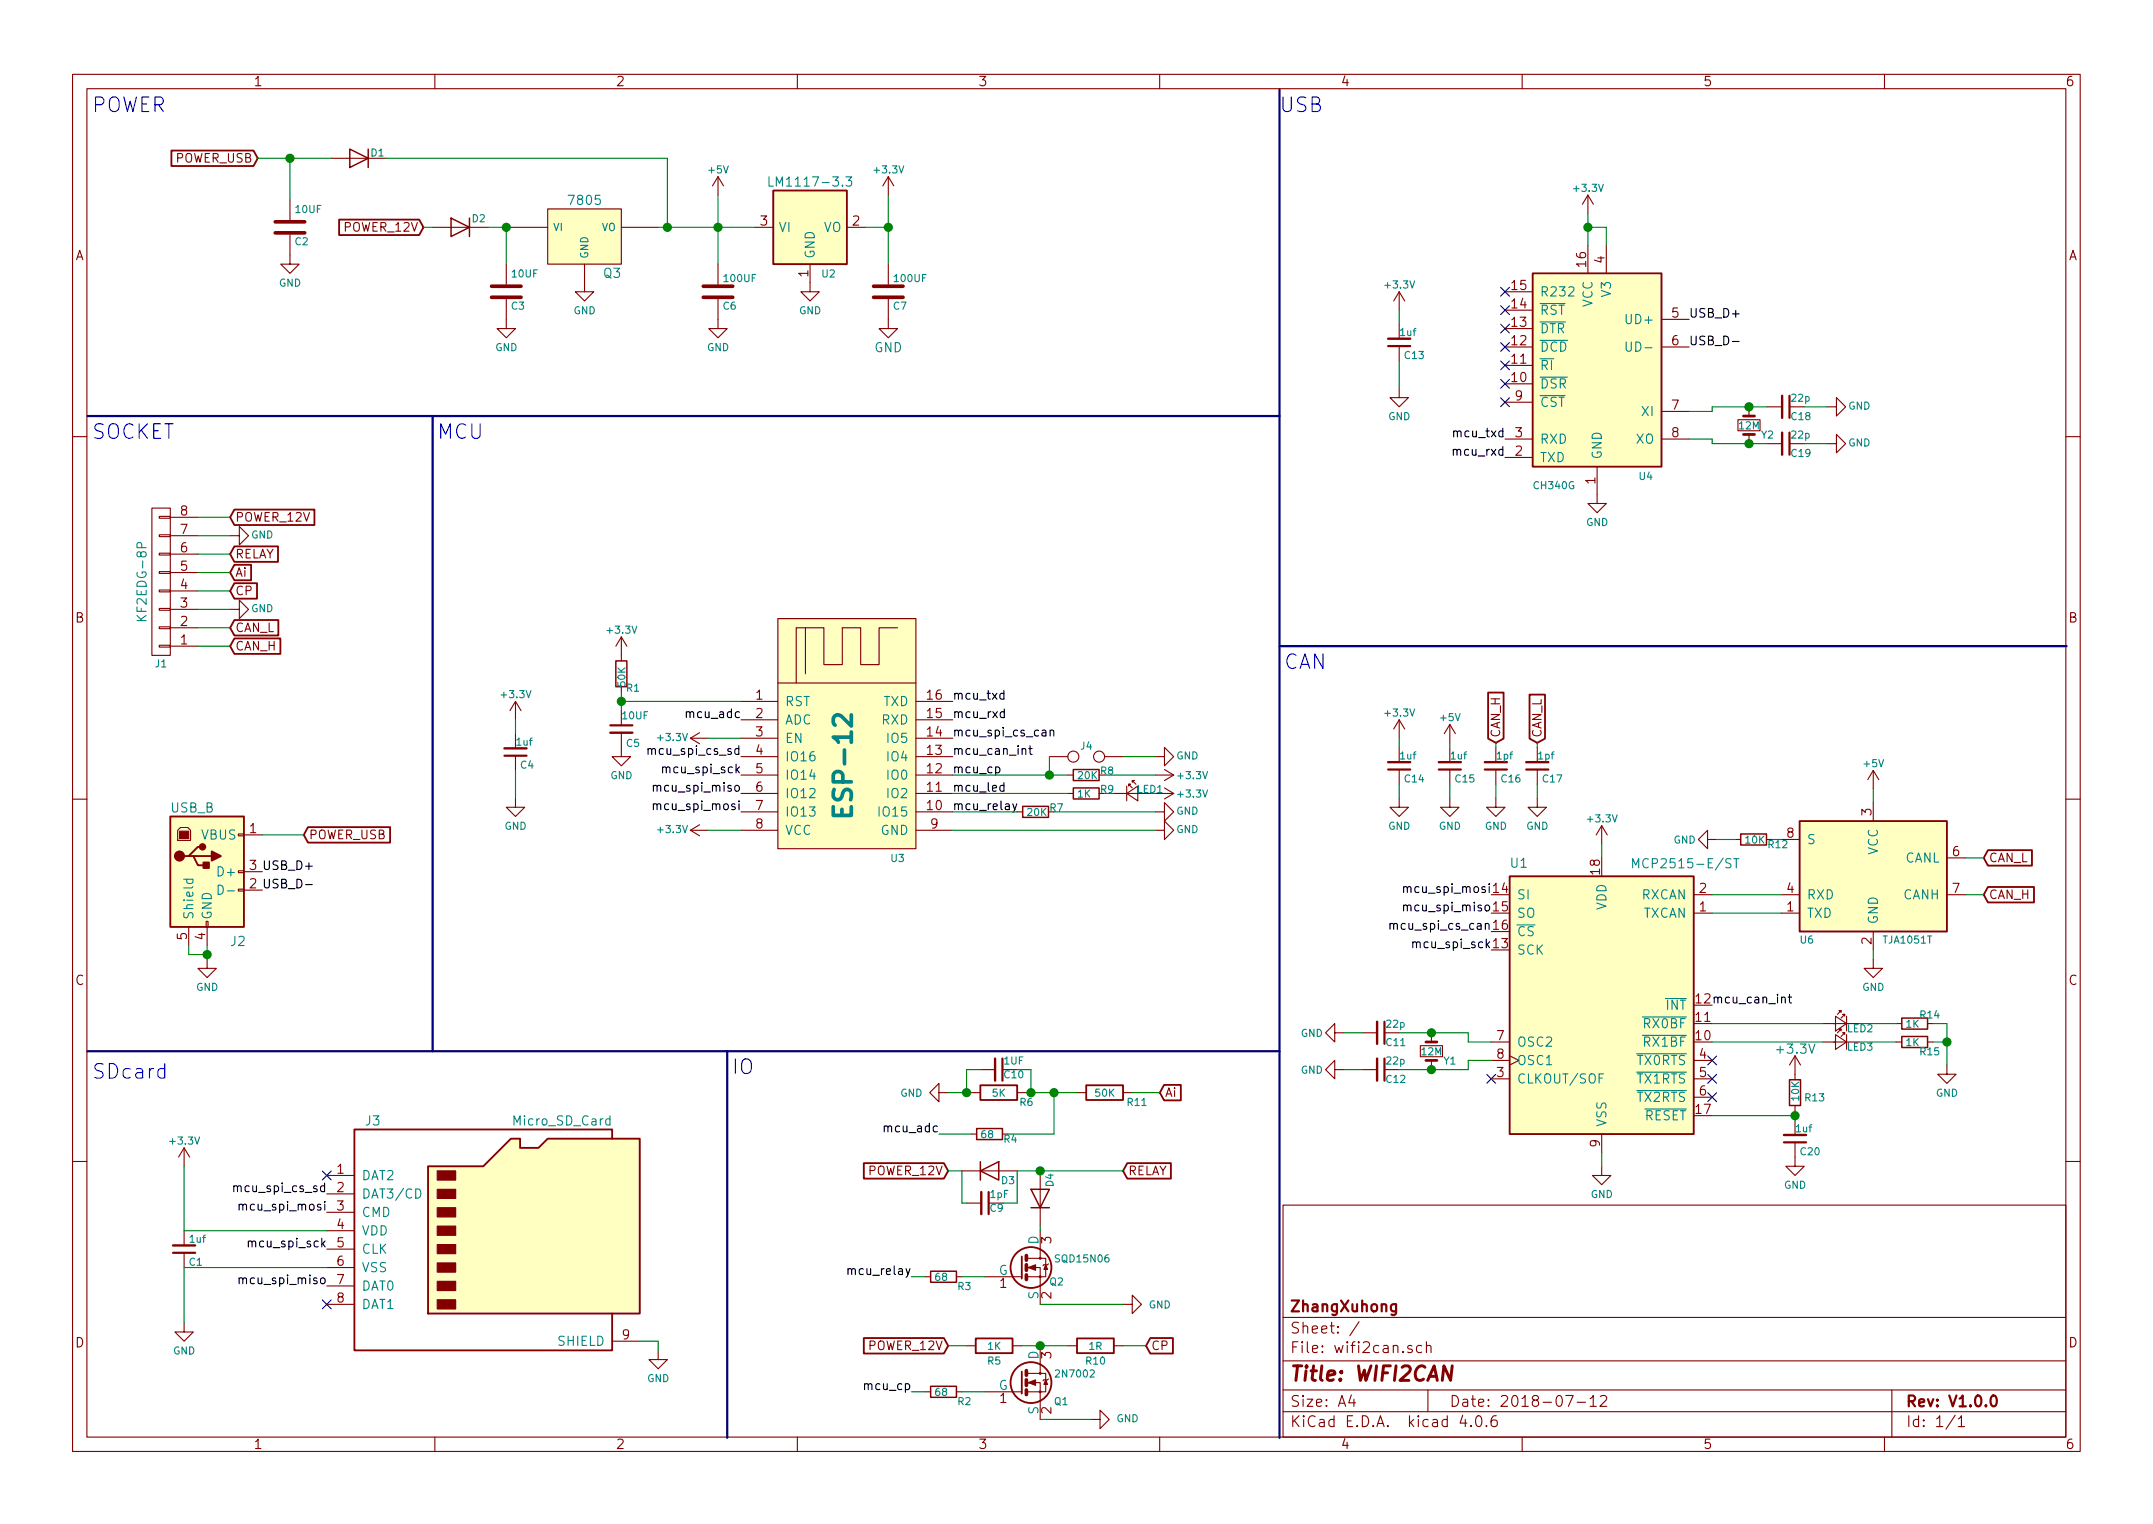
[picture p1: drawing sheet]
EESchema Schematic File Version 2
LIBS:7805
LIBS:mcp2515
LIBS:ch340g
LIBS:esp-12
LIBS:wifi2can-cache
LIBS:power
LIBS:device
LIBS:transistors
LIBS:conn
LIBS:linear
LIBS:regul
LIBS:74xx
LIBS:cmos4000
LIBS:adc-dac
LIBS:memory
LIBS:xilinx
LIBS:microcontrollers
LIBS:dsp
LIBS:microchip
LIBS:analog_switches
LIBS:motorola
LIBS:texas
LIBS:intel
LIBS:audio
LIBS:interface
LIBS:digital-audio
LIBS:philips
LIBS:display
LIBS:cypress
LIBS:siliconi
LIBS:opto
LIBS:atmel
LIBS:contrib
LIBS:valves
EELAYER 25 0
EELAYER END
$Descr A4 11693 8268
encoding utf-8
Sheet 1 1
Title "WIFI2CAN"
Date "2018-07-12"
Rev "V1.0.0"
Comp "ZhangXuhong"
Comment1 ""
Comment2 ""
Comment3 ""
Comment4 ""
$EndDescr
$Comp
L USB_B J2
U 1 1
P 1125 4725
F 0 "J2" H 1250 4350 50  0000 L CNN
F 1 "USB_B" H 925 5075 50  0000 L CNN
F 2 "Connectors:USB_B" H 1275 4675 50  0001 C CNN
F 3 "" H 1275 4675 50  0001 C CNN
	1    1125 4725
	1    0    0    -1  
$EndComp
$Comp
L CONN_01X08 J1
U 1 1
P 875 3150
F 0 "J1" H 875 3600 39  0000 C CNN
F 1 "KF2EDG-8P" V 975 3150 50  0000 C CNN
F 2 "Connectors_Phoenix:PhoenixContact_MC-G_08x3.81mm_Angled" H 875 3150 50  0001 C CNN
F 3 "" H 875 3150 50  0001 C CNN
	1    875  3150
	-1   0    0    1   
$EndComp
$Comp
L TJA1051T U6
U 1 1
P 10175 4750
F 0 "U6" H 9775 5100 39  0000 L CNN
F 1 "TJA1051T" H 10225 5100 39  0000 L CNN
F 2 "lib:SOIC-8_3.9x4.9mm_Pitch1.27mm" H 10175 4250 50  0001 C CIN
F 3 "" H 10175 4750 50  0001 C CNN
	1    10175 4750
	1    0    0    1   
$EndComp
$Comp
L CH340G U4
U 1 1
P 8675 2025
F 0 "U4" H 8900 1475 39  0000 L CNN
F 1 "CH340G" H 8325 1425 39  0000 L CNN
F 2 "lib:SOIC-16_3.9x9.9mm_Pitch1.27mm" H 8675 1825 50  0001 C CIN
F 3 "" H 8675 2125 50  0001 C CNN
	1    8675 2025
	1    0    0    -1  
$EndComp
$Comp
L LM1117-3.3 U2
U 1 1
P 4400 1225
F 0 "U2" H 4500 975 39  0000 C CNN
F 1 "LM1117-3.3" H 4400 1475 50  0000 C CNN
F 2 "TO_SOT_Packages_SMD:SOT-223-3Lead_TabPin2" H 4400 1225 50  0001 C CNN
F 3 "" H 4400 1225 50  0001 C CNN
	1    4400 1225
	1    0    0    -1  
$EndComp
$Comp
L ESP-12-RESCUE-wifi2can U3
U 1 1
P 4575 3950
F 0 "U3" H 4875 3250 39  0000 C CNN
F 1 "ESP-12" V 4575 3750 98  0000 C CNB
F 2 "lib:ESP-12E_SMD" H 4625 3700 60  0001 C CNN
F 3 "" H 4625 3700 60  0001 C CNN
	1    4575 3950
	1    0    0    -1  
$EndComp
$Comp
L D D2
U 1 1
P 2500 1225
F 0 "D2" H 2400 1275 39  0000 C CNN
F 1 "D" H 2500 1125 50  0001 C CNN
F 2 "lib:D_SMB_Handsoldering" H 2500 1225 50  0001 C CNN
F 3 "" H 2500 1225 50  0001 C CNN
	1    2500 1225
	-1   0    0    -1  
$EndComp
$Comp
L D D1
U 1 1
P 1950 850
F 0 "D1" H 1850 825 39  0000 C CNN
F 1 "D" H 1950 750 50  0001 C CNN
F 2 "lib:D_SMB_Handsoldering" H 1950 850 50  0001 C CNN
F 3 "" H 1950 850 50  0001 C CNN
	1    1950 850 
	-1   0    0    1   
$EndComp
Text GLabel 2300 1225 0    47   Input ~ 0
POWER_12V
Text GLabel 1400 850  0    47   Input ~ 0
POWER_USB
$Comp
L GND #PWR01
U 1 1
P 3175 1525
F 0 "#PWR01" H 3175 1275 50  0001 C CNN
F 1 "GND" H 3175 1375 39  0000 C CNN
F 2 "" H 3175 1525 50  0001 C CNN
F 3 "" H 3175 1525 50  0001 C CNN
	1    3175 1525
	1    0    0    -1  
$EndComp
$Comp
L GND #PWR02
U 1 1
P 4400 1525
F 0 "#PWR02" H 4400 1275 50  0001 C CNN
F 1 "GND" H 4400 1375 39  0000 C CNN
F 2 "" H 4400 1525 50  0001 C CNN
F 3 "" H 4400 1525 50  0001 C CNN
	1    4400 1525
	1    0    0    -1  
$EndComp
$Comp
L +5V #PWR03
U 1 1
P 3900 1050
F 0 "#PWR03" H 3900 900 50  0001 C CNN
F 1 "+5V" H 3900 1190 39  0000 C CNN
F 2 "" H 3900 1050 50  0001 C CNN
F 3 "" H 3900 1050 50  0001 C CNN
	1    3900 1050
	1    0    0    -1  
$EndComp
$Comp
L C C6
U 1 1
P 3900 1575
F 0 "C6" H 3925 1500 39  0000 L CNN
F 1 "100UF" H 3925 1650 39  0000 L CNN
F 2 "Capacitors_SMD:CP_Elec_8x6.7" H 3938 1425 50  0001 C CNN
F 3 "" H 3900 1575 50  0001 C CNN
	1    3900 1575
	1    0    0    -1  
$EndComp
$Comp
L GND #PWR04
U 1 1
P 3900 1725
F 0 "#PWR04" H 3900 1475 50  0001 C CNN
F 1 "GND" H 3900 1575 39  0000 C CNN
F 2 "" H 3900 1725 50  0001 C CNN
F 3 "" H 3900 1725 50  0001 C CNN
	1    3900 1725
	1    0    0    -1  
$EndComp
$Comp
L GND #PWR05
U 1 1
P 4825 1725
F 0 "#PWR05" H 4825 1475 50  0001 C CNN
F 1 "GND" H 4825 1575 50  0000 C CNN
F 2 "" H 4825 1725 50  0001 C CNN
F 3 "" H 4825 1725 50  0001 C CNN
	1    4825 1725
	1    0    0    -1  
$EndComp
Text Label 1425 4725 0    47   ~ 0
USB_D+
Text Label 1425 4825 0    47   ~ 0
USB_D-
Text GLabel 1650 4525 2    47   Input ~ 0
POWER_USB
$Comp
L GND #PWR06
U 1 1
P 1000 7175
F 0 "#PWR06" H 1000 6925 50  0001 C CNN
F 1 "GND" H 1000 7025 39  0000 C CNN
F 2 "" H 1000 7175 50  0001 C CNN
F 3 "" H 1000 7175 50  0001 C CNN
	1    1000 7175
	1    0    0    -1  
$EndComp
$Comp
L +3.3V #PWR07
U 1 1
P 3850 4000
F 0 "#PWR07" H 3850 3850 50  0001 C CNN
F 1 "+3.3V" V 3850 4200 39  0000 C CNN
F 2 "" H 3850 4000 50  0001 C CNN
F 3 "" H 3850 4000 50  0001 C CNN
	1    3850 4000
	0    -1   -1   0   
$EndComp
Text Label 4025 3900 2    47   ~ 0
mcu_adc
Text Label 5175 3800 0    47   ~ 0
mcu_txd
Text Label 5175 3900 0    47   ~ 0
mcu_rxd
Text Label 5175 4400 0    47   ~ 0
mcu_relay
Text Label 5175 4200 0    47   ~ 0
mcu_cp
Text Label 5175 4300 0    47   ~ 0
mcu_led
$Comp
L C_Small C5
U 1 1
P 3375 3950
F 0 "C5" H 3400 3875 39  0000 L CNN
F 1 "10UF" H 3375 4025 39  0000 L CNN
F 2 "lib:C_0805" H 3375 3950 50  0001 C CNN
F 3 "" H 3375 3950 50  0001 C CNN
	1    3375 3950
	1    0    0    -1  
$EndComp
$Comp
L R_Small R1
U 1 1
P 3375 3650
F 0 "R1" H 3400 3575 39  0000 L CNN
F 1 "50K" V 3375 3575 39  0000 L CNN
F 2 "lib:R_0805" H 3375 3650 50  0001 C CNN
F 3 "" H 3375 3650 50  0001 C CNN
	1    3375 3650
	1    0    0    -1  
$EndComp
$Comp
L GND #PWR08
U 1 1
P 3375 4050
F 0 "#PWR08" H 3375 3800 50  0001 C CNN
F 1 "GND" H 3375 3900 39  0000 C CNN
F 2 "" H 3375 4050 50  0001 C CNN
F 3 "" H 3375 4050 50  0001 C CNN
	1    3375 4050
	1    0    0    -1  
$EndComp
Text Label 4025 4200 2    47   ~ 0
mcu_spi_sck
Text Label 4025 4400 2    47   ~ 0
mcu_spi_mosi
Text Label 4025 4300 2    47   ~ 0
mcu_spi_miso
Text Label 4025 4100 2    47   ~ 0
mcu_spi_cs_sd
Text Label 5175 4000 0    47   ~ 0
mcu_spi_cs_can
Text Label 5175 4100 0    47   ~ 0
mcu_can_int
$Comp
L R_Small R7
U 1 1
P 5625 4400
F 0 "R7" V 5600 4475 39  0000 L CNN
F 1 "20K" V 5625 4350 39  0000 L CNN
F 2 "lib:R_0805" H 5625 4400 50  0001 C CNN
F 3 "" H 5625 4400 50  0001 C CNN
	1    5625 4400
	0    1    1    0   
$EndComp
$Comp
L GND #PWR09
U 1 1
P 6275 4400
F 0 "#PWR09" H 6275 4150 50  0001 C CNN
F 1 "GND" V 6275 4225 39  0000 C CNN
F 2 "" H 6275 4400 50  0001 C CNN
F 3 "" H 6275 4400 50  0001 C CNN
	1    6275 4400
	0    -1   -1   0   
$EndComp
$Comp
L R_Small R8
U 1 1
P 5900 4200
F 0 "R8" V 5875 4275 39  0000 L CNN
F 1 "20K" V 5900 4150 39  0000 L CNN
F 2 "lib:R_0805" H 5900 4200 50  0001 C CNN
F 3 "" H 5900 4200 50  0001 C CNN
	1    5900 4200
	0    1    1    0   
$EndComp
$Comp
L +3.3V #PWR010
U 1 1
P 6275 4200
F 0 "#PWR010" H 6275 4050 50  0001 C CNN
F 1 "+3.3V" V 6275 4400 39  0000 C CNN
F 2 "" H 6275 4200 50  0001 C CNN
F 3 "" H 6275 4200 50  0001 C CNN
	1    6275 4200
	0    1    1    0   
$EndComp
$Comp
L +3.3V #PWR011
U 1 1
P 6275 4300
F 0 "#PWR011" H 6275 4150 50  0001 C CNN
F 1 "+3.3V" V 6275 4500 39  0000 C CNN
F 2 "" H 6275 4300 50  0001 C CNN
F 3 "" H 6275 4300 50  0001 C CNN
	1    6275 4300
	0    1    1    0   
$EndComp
Text Label 1775 6775 2    47   ~ 0
mcu_spi_sck
Text Label 1775 6575 2    47   ~ 0
mcu_spi_mosi
Text Label 1775 6975 2    47   ~ 0
mcu_spi_miso
Text Label 1775 6475 2    47   ~ 0
mcu_spi_cs_sd
$Comp
L C C3
U 1 1
P 2750 1575
F 0 "C3" H 2775 1500 39  0000 L CNN
F 1 "10UF" H 2775 1675 39  0000 L CNN
F 2 "lib:C_0805" H 2788 1425 50  0001 C CNN
F 3 "" H 2750 1575 50  0001 C CNN
	1    2750 1575
	1    0    0    -1  
$EndComp
$Comp
L GND #PWR012
U 1 1
P 2750 1725
F 0 "#PWR012" H 2750 1475 50  0001 C CNN
F 1 "GND" H 2750 1575 39  0000 C CNN
F 2 "" H 2750 1725 50  0001 C CNN
F 3 "" H 2750 1725 50  0001 C CNN
	1    2750 1725
	1    0    0    -1  
$EndComp
Text Label 8175 2375 2    47   ~ 0
mcu_txd
Text Label 8175 2475 2    47   ~ 0
mcu_rxd
$Comp
L Crystal_Small Y2
U 1 1
P 9500 2300
F 0 "Y2" V 9550 2400 39  0000 C CNN
F 1 "12M" V 9500 2300 39  0000 C CNN
F 2 "lib:Crystal_SMD_5032-4pin_5.0x3.2mm" H 9500 2300 50  0001 C CNN
F 3 "" H 9500 2300 50  0001 C CNN
	1    9500 2300
	0    1    1    0   
$EndComp
$Comp
L C_Small C18
U 1 1
P 9700 2200
F 0 "C18" V 9750 2225 39  0000 L CNN
F 1 "22p" V 9650 2225 39  0000 L CNN
F 2 "lib:C_0805" H 9700 2200 50  0001 C CNN
F 3 "" H 9700 2200 50  0001 C CNN
	1    9700 2200
	0    1    1    0   
$EndComp
$Comp
L C_Small C19
U 1 1
P 9700 2400
F 0 "C19" V 9750 2425 39  0000 L CNN
F 1 "22p" V 9650 2425 39  0000 L CNN
F 2 "lib:C_0805" H 9700 2400 50  0001 C CNN
F 3 "" H 9700 2400 50  0001 C CNN
	1    9700 2400
	0    1    1    0   
$EndComp
$Comp
L GND #PWR013
U 1 1
P 9925 2200
F 0 "#PWR013" H 9925 1950 50  0001 C CNN
F 1 "GND" V 9925 2025 39  0000 C CNN
F 2 "" H 9925 2200 50  0001 C CNN
F 3 "" H 9925 2200 50  0001 C CNN
	1    9925 2200
	0    -1   -1   0   
$EndComp
Text Label 9175 1725 0    47   ~ 0
USB_D+
Text Label 9175 1875 0    47   ~ 0
USB_D-
$Comp
L +3.3V #PWR014
U 1 1
P 8625 1150
F 0 "#PWR014" H 8625 1000 50  0001 C CNN
F 1 "+3.3V" H 8625 1290 39  0000 C CNN
F 2 "" H 8625 1150 50  0001 C CNN
F 3 "" H 8625 1150 50  0001 C CNN
	1    8625 1150
	1    0    0    -1  
$EndComp
Text GLabel 1250 2800 2    47   Input ~ 0
POWER_12V
NoConn ~ 8100 5850
NoConn ~ 9300 5750
NoConn ~ 9300 5850
NoConn ~ 9300 5950
$Comp
L +3.3V #PWR015
U 1 1
P 9750 5825
F 0 "#PWR015" H 9750 5675 50  0001 C CNN
F 1 "+3.3V" H 9750 5965 50  0000 C CNN
F 2 "" H 9750 5825 50  0001 C CNN
F 3 "" H 9750 5825 50  0001 C CNN
	1    9750 5825
	1    0    0    -1  
$EndComp
Text Label 8100 5150 2    47   ~ 0
mcu_spi_sck
Text Label 8100 4850 2    47   ~ 0
mcu_spi_mosi
Text Label 8100 4950 2    47   ~ 0
mcu_spi_miso
Text Label 8100 5050 2    47   ~ 0
mcu_spi_cs_can
Text Label 9300 5450 0    47   ~ 0
mcu_can_int
$Comp
L R_Small R9
U 1 1
P 5900 4300
F 0 "R9" V 5875 4375 39  0000 L CNN
F 1 "1K" V 5900 4250 39  0000 L CNN
F 2 "lib:R_0805" H 5900 4300 50  0001 C CNN
F 3 "" H 5900 4300 50  0001 C CNN
	1    5900 4300
	0    1    1    0   
$EndComp
$Comp
L LED_Small LED1
U 1 1
P 6150 4300
F 0 "LED1" H 6175 4325 39  0000 L CNN
F 1 "LED_Small" H 5975 4200 50  0001 L CNN
F 2 "lib:LED_1206" V 6150 4300 50  0001 C CNN
F 3 "" V 6150 4300 50  0001 C CNN
	1    6150 4300
	1    0    0    -1  
$EndComp
$Comp
L LED_Small LED2
U 1 1
P 10000 5550
F 0 "LED2" H 9825 5525 39  0000 L CNN
F 1 "LED_Small" H 9825 5450 50  0001 L CNN
F 2 "lib:LED_1206" V 10000 5550 50  0001 C CNN
F 3 "" V 10000 5550 50  0001 C CNN
	1    10000 5550
	-1   0    0    -1  
$EndComp
$Comp
L R_Small R14
U 1 1
P 10400 5550
F 0 "R14" V 10350 5575 39  0000 L CNN
F 1 "1K" V 10400 5500 39  0000 L CNN
F 2 "lib:R_0805" H 10400 5550 50  0001 C CNN
F 3 "" H 10400 5550 50  0001 C CNN
	1    10400 5550
	0    1    1    0   
$EndComp
$Comp
L LED_Small LED3
U 1 1
P 10000 5650
F 0 "LED3" H 9825 5625 39  0000 L CNN
F 1 "LED_Small" H 9825 5550 50  0001 L CNN
F 2 "lib:LED_1206" V 10000 5650 50  0001 C CNN
F 3 "" V 10000 5650 50  0001 C CNN
	1    10000 5650
	-1   0    0    -1  
$EndComp
$Comp
L R_Small R15
U 1 1
P 10400 5650
F 0 "R15" V 10450 5675 39  0000 L CNN
F 1 "1K" V 10400 5600 39  0000 L CNN
F 2 "lib:R_0805" H 10400 5650 50  0001 C CNN
F 3 "" H 10400 5650 50  0001 C CNN
	1    10400 5650
	0    1    1    0   
$EndComp
Text Label 4950 6925 2    47   ~ 0
mcu_relay
$Comp
L 2N7002 Q1
U 1 1
P 5550 7500
F 0 "Q1" H 5725 7400 39  0000 L CNN
F 1 "2N7002" H 5725 7550 39  0000 L CNN
F 2 "TO_SOT_Packages_SMD:SOT-23" H 5750 7425 50  0001 L CIN
F 3 "" H 5550 7500 50  0001 L CNN
	1    5550 7500
	1    0    0    -1  
$EndComp
$Comp
L R_Small R2
U 1 1
P 5125 7550
F 0 "R2" V 5175 7625 39  0000 L CNN
F 1 "68" V 5125 7500 39  0000 L CNN
F 2 "lib:R_0805" H 5125 7550 50  0001 C CNN
F 3 "" H 5125 7550 50  0001 C CNN
	1    5125 7550
	0    1    1    0   
$EndComp
Text GLabel 5150 7300 0    47   Input ~ 0
POWER_12V
Text GLabel 6225 7300 2    47   Input ~ 0
CP
Text GLabel 1250 3200 2    47   Input ~ 0
CP
Text GLabel 1250 3400 2    47   Input ~ 0
CAN_L
Text GLabel 1250 3500 2    47   Input ~ 0
CAN_H
Text GLabel 10775 4650 2    47   Input ~ 0
CAN_L
Text GLabel 10775 4850 2    47   Input ~ 0
CAN_H
$Comp
L R_Small R4
U 1 1
P 5375 6150
F 0 "R4" V 5400 6225 39  0000 L CNN
F 1 "68" V 5375 6100 39  0000 L CNN
F 2 "lib:R_0805" H 5375 6150 50  0001 C CNN
F 3 "" H 5375 6150 50  0001 C CNN
	1    5375 6150
	0    1    1    0   
$EndComp
Text Label 5100 6150 2    47   ~ 0
mcu_adc
$Comp
L R R6
U 1 1
P 5425 5925
F 0 "R6" V 5475 6075 39  0000 C CNN
F 1 "5K" V 5425 5925 39  0000 C CNN
F 2 "lib:R_0805" V 5355 5925 50  0001 C CNN
F 3 "" H 5425 5925 50  0001 C CNN
	1    5425 5925
	0    1    1    0   
$EndComp
$Comp
L R R11
U 1 1
P 6000 5925
F 0 "R11" V 6050 6100 39  0000 C CNN
F 1 "50K" V 6000 5925 39  0000 C CNN
F 2 "lib:R_0805" V 5930 5925 50  0001 C CNN
F 3 "" H 6000 5925 50  0001 C CNN
	1    6000 5925
	0    1    1    0   
$EndComp
Text GLabel 6300 5925 2    47   Input ~ 0
Ai
$Comp
L GND #PWR016
U 1 1
P 5150 5925
F 0 "#PWR016" H 5150 5675 50  0001 C CNN
F 1 "GND" V 5150 5725 39  0000 C CNN
F 2 "" H 5150 5925 50  0001 C CNN
F 3 "" H 5150 5925 50  0001 C CNN
	1    5150 5925
	0    1    1    0   
$EndComp
$Comp
L 2N7002 Q2
U 1 1
P 5550 6875
F 0 "Q2" H 5700 6800 39  0000 L CNN
F 1 "SQD15N06" H 5725 6925 39  0000 L CNN
F 2 "TO_SOT_Packages_SMD:TO-252-2Lead" H 5750 6800 50  0001 L CIN
F 3 "" H 5550 6875 50  0001 L CNN
	1    5550 6875
	1    0    0    -1  
$EndComp
$Comp
L R_Small R3
U 1 1
P 5125 6925
F 0 "R3" V 5175 7000 39  0000 L CNN
F 1 "68" V 5125 6875 39  0000 L CNN
F 2 "lib:R_0805" H 5125 6925 50  0001 C CNN
F 3 "" H 5125 6925 50  0001 C CNN
	1    5125 6925
	0    1    1    0   
$EndComp
Text GLabel 5150 6350 0    47   Input ~ 0
POWER_12V
Text GLabel 1250 3100 2    47   Input ~ 0
Ai
Text GLabel 1250 3000 2    47   Input ~ 0
RELAY
$Comp
L D D3
U 1 1
P 5375 6350
F 0 "D3" H 5475 6300 39  0000 C CNN
F 1 "D" H 5375 6250 50  0001 C CNN
F 2 "lib:D_SMB_Handsoldering" H 5375 6350 50  0001 C CNN
F 3 "" H 5375 6350 50  0001 C CNN
	1    5375 6350
	1    0    0    -1  
$EndComp
Text Label 4950 7550 2    47   ~ 0
mcu_cp
$Comp
L C_Small C10
U 1 1
P 5425 5800
F 0 "C10" V 5450 5825 39  0000 L CNN
F 1 "1UF" V 5375 5825 39  0000 L CNN
F 2 "lib:C_0805" H 5425 5800 50  0001 C CNN
F 3 "" H 5425 5800 50  0001 C CNN
	1    5425 5800
	0    1    1    0   
$EndComp
$Comp
L GND #PWR017
U 1 1
P 1250 2900
F 0 "#PWR017" H 1250 2650 50  0001 C CNN
F 1 "GND" V 1250 2725 39  0000 C CNN
F 2 "" H 1250 2900 50  0001 C CNN
F 3 "" H 1250 2900 50  0001 C CNN
	1    1250 2900
	0    -1   -1   0   
$EndComp
$Comp
L GND #PWR018
U 1 1
P 1250 3300
F 0 "#PWR018" H 1250 3050 50  0001 C CNN
F 1 "GND" V 1250 3125 39  0000 C CNN
F 2 "" H 1250 3300 50  0001 C CNN
F 3 "" H 1250 3300 50  0001 C CNN
	1    1250 3300
	0    -1   -1   0   
$EndComp
$Comp
L GND #PWR019
U 1 1
P 3575 7325
F 0 "#PWR019" H 3575 7075 50  0001 C CNN
F 1 "GND" H 3575 7175 39  0000 C CNN
F 2 "" H 3575 7325 50  0001 C CNN
F 3 "" H 3575 7325 50  0001 C CNN
	1    3575 7325
	1    0    0    -1  
$EndComp
$Comp
L C_Small C9
U 1 1
P 5350 6525
F 0 "C9" V 5375 6550 39  0000 L CNN
F 1 "1pF" V 5300 6550 39  0000 L CNN
F 2 "lib:C_0805" H 5350 6525 50  0001 C CNN
F 3 "" H 5350 6525 50  0001 C CNN
	1    5350 6525
	0    1    1    0   
$EndComp
NoConn ~ 8175 1575
NoConn ~ 8175 1675
NoConn ~ 8175 1775
NoConn ~ 8175 1875
NoConn ~ 8175 1975
NoConn ~ 8175 2075
NoConn ~ 8175 2175
$Comp
L R_Small R12
U 1 1
P 9525 4550
F 0 "R12" V 9550 4625 39  0000 L CNN
F 1 "10K" V 9525 4500 39  0000 L CNN
F 2 "lib:R_0805" H 9525 4550 50  0001 C CNN
F 3 "" H 9525 4550 50  0001 C CNN
	1    9525 4550
	0    1    1    0   
$EndComp
$Comp
L GND #PWR020
U 1 1
P 9325 4550
F 0 "#PWR020" H 9325 4300 50  0001 C CNN
F 1 "GND" V 9325 4375 39  0000 C CNN
F 2 "" H 9325 4550 50  0001 C CNN
F 3 "" H 9325 4550 50  0001 C CNN
	1    9325 4550
	0    1    1    0   
$EndComp
$Comp
L +3.3V #PWR021
U 1 1
P 7600 4000
F 0 "#PWR021" H 7600 3850 50  0001 C CNN
F 1 "+3.3V" H 7600 4140 39  0000 C CNN
F 2 "" H 7600 4000 50  0001 C CNN
F 3 "" H 7600 4000 50  0001 C CNN
	1    7600 4000
	1    0    0    -1  
$EndComp
$Comp
L +3.3V #PWR022
U 1 1
P 2800 3900
F 0 "#PWR022" H 2800 3750 50  0001 C CNN
F 1 "+3.3V" H 2800 4040 39  0000 C CNN
F 2 "" H 2800 3900 50  0001 C CNN
F 3 "" H 2800 3900 50  0001 C CNN
	1    2800 3900
	1    0    0    -1  
$EndComp
$Comp
L C_Small C4
U 1 1
P 2800 4075
F 0 "C4" H 2825 4150 39  0000 L CNN
F 1 "1uf" H 2800 4025 39  0000 L CNN
F 2 "lib:C_0805" H 2800 4075 50  0001 C CNN
F 3 "" H 2800 4075 50  0001 C CNN
	1    2800 4075
	1    0    0    1   
$EndComp
$Comp
L GND #PWR023
U 1 1
P 2800 4325
F 0 "#PWR023" H 2800 4075 50  0001 C CNN
F 1 "GND" H 2800 4175 39  0000 C CNN
F 2 "" H 2800 4325 50  0001 C CNN
F 3 "" H 2800 4325 50  0001 C CNN
	1    2800 4325
	1    0    0    -1  
$EndComp
$Comp
L GND #PWR024
U 1 1
P 7600 2100
F 0 "#PWR024" H 7600 1850 50  0001 C CNN
F 1 "GND" H 7600 1950 39  0000 C CNN
F 2 "" H 7600 2100 50  0001 C CNN
F 3 "" H 7600 2100 50  0001 C CNN
	1    7600 2100
	1    0    0    -1  
$EndComp
$Comp
L +3.3V #PWR025
U 1 1
P 1000 6325
F 0 "#PWR025" H 1000 6175 50  0001 C CNN
F 1 "+3.3V" H 1000 6465 39  0000 C CNN
F 2 "" H 1000 6325 50  0001 C CNN
F 3 "" H 1000 6325 50  0001 C CNN
	1    1000 6325
	1    0    0    -1  
$EndComp
$Comp
L C_Small C1
U 1 1
P 1000 6775
F 0 "C1" H 1025 6850 39  0000 L CNN
F 1 "1uf" H 1025 6725 39  0000 L CNN
F 2 "lib:C_0805" H 1000 6775 50  0001 C CNN
F 3 "" H 1000 6775 50  0001 C CNN
	1    1000 6775
	1    0    0    1   
$EndComp
$Comp
L +5V #PWR026
U 1 1
P 7875 4025
F 0 "#PWR026" H 7875 3875 50  0001 C CNN
F 1 "+5V" H 7875 4165 39  0000 C CNN
F 2 "" H 7875 4025 50  0001 C CNN
F 3 "" H 7875 4025 50  0001 C CNN
	1    7875 4025
	1    0    0    -1  
$EndComp
NoConn ~ 1775 6375
NoConn ~ 1775 7075
$Comp
L +3.3V #PWR027
U 1 1
P 4825 1050
F 0 "#PWR027" H 4825 900 50  0001 C CNN
F 1 "+3.3V" H 4825 1190 39  0000 C CNN
F 2 "" H 4825 1050 50  0001 C CNN
F 3 "" H 4825 1050 50  0001 C CNN
	1    4825 1050
	1    0    0    -1  
$EndComp
$Comp
L GND #PWR028
U 1 1
P 8350 4325
F 0 "#PWR028" H 8350 4075 50  0001 C CNN
F 1 "GND" H 8350 4175 39  0000 C CNN
F 2 "" H 8350 4325 50  0001 C CNN
F 3 "" H 8350 4325 50  0001 C CNN
	1    8350 4325
	1    0    0    -1  
$EndComp
Text GLabel 8350 4025 1    47   Input ~ 0
CAN_L
Text GLabel 8125 4025 1    47   Input ~ 0
CAN_H
$Comp
L C C7
U 1 1
P 4825 1575
F 0 "C7" H 4850 1500 39  0000 L CNN
F 1 "100UF" H 4850 1650 39  0000 L CNN
F 2 "Capacitors_SMD:CP_Elec_8x6.7" H 4863 1425 50  0001 C CNN
F 3 "" H 4825 1575 50  0001 C CNN
	1    4825 1575
	1    0    0    -1  
$EndComp
$Comp
L GND #PWR029
U 1 1
P 1125 5200
F 0 "#PWR029" H 1125 4950 50  0001 C CNN
F 1 "GND" H 1125 5050 39  0000 C CNN
F 2 "" H 1125 5200 50  0001 C CNN
F 3 "" H 1125 5200 50  0001 C CNN
	1    1125 5200
	1    0    0    -1  
$EndComp
$Comp
L +3.3V #PWR030
U 1 1
P 3375 3550
F 0 "#PWR030" H 3375 3400 50  0001 C CNN
F 1 "+3.3V" H 3375 3690 39  0000 C CNN
F 2 "" H 3375 3550 50  0001 C CNN
F 3 "" H 3375 3550 50  0001 C CNN
	1    3375 3550
	1    0    0    -1  
$EndComp
$Comp
L +3.3V #PWR031
U 1 1
P 3850 4500
F 0 "#PWR031" H 3850 4350 50  0001 C CNN
F 1 "+3.3V" V 3850 4700 39  0000 C CNN
F 2 "" H 3850 4500 50  0001 C CNN
F 3 "" H 3850 4500 50  0001 C CNN
	1    3850 4500
	0    -1   -1   0   
$EndComp
$Comp
L GND #PWR032
U 1 1
P 6275 4500
F 0 "#PWR032" H 6275 4250 50  0001 C CNN
F 1 "GND" V 6275 4325 39  0000 C CNN
F 2 "" H 6275 4500 50  0001 C CNN
F 3 "" H 6275 4500 50  0001 C CNN
	1    6275 4500
	0    -1   -1   0   
$EndComp
$Comp
L GND #PWR033
U 1 1
P 6100 7075
F 0 "#PWR033" H 6100 6825 50  0001 C CNN
F 1 "GND" V 6100 6875 39  0000 C CNN
F 2 "" H 6100 7075 50  0001 C CNN
F 3 "" H 6100 7075 50  0001 C CNN
	1    6100 7075
	0    -1   1    0   
$EndComp
$Comp
L R R5
U 1 1
P 5400 7300
F 0 "R5" V 5480 7300 39  0000 C CNN
F 1 "1K" V 5400 7300 39  0000 C CNN
F 2 "lib:R_0805" V 5330 7300 50  0001 C CNN
F 3 "" H 5400 7300 50  0001 C CNN
	1    5400 7300
	0    1    1    0   
$EndComp
$Comp
L R R10
U 1 1
P 5950 7300
F 0 "R10" V 6030 7300 39  0000 C CNN
F 1 "1R" V 5950 7300 39  0000 C CNN
F 2 "lib:R_0805" V 5880 7300 50  0001 C CNN
F 3 "" H 5950 7300 50  0001 C CNN
	1    5950 7300
	0    1    1    0   
$EndComp
$Comp
L GND #PWR034
U 1 1
P 5925 7700
F 0 "#PWR034" H 5925 7450 50  0001 C CNN
F 1 "GND" V 5925 7500 39  0000 C CNN
F 2 "" H 5925 7700 50  0001 C CNN
F 3 "" H 5925 7700 50  0001 C CNN
	1    5925 7700
	0    -1   -1   0   
$EndComp
$Comp
L +3.3V #PWR035
U 1 1
P 7600 1675
F 0 "#PWR035" H 7600 1525 50  0001 C CNN
F 1 "+3.3V" H 7600 1815 39  0000 C CNN
F 2 "" H 7600 1675 50  0001 C CNN
F 3 "" H 7600 1675 50  0001 C CNN
	1    7600 1675
	1    0    0    -1  
$EndComp
$Comp
L C_Small C13
U 1 1
P 7600 1850
F 0 "C13" H 7625 1925 39  0000 L CNN
F 1 "1uf" H 7600 1800 39  0000 L CNN
F 2 "lib:C_0805" H 7600 1850 50  0001 C CNN
F 3 "" H 7600 1850 50  0001 C CNN
	1    7600 1850
	1    0    0    1   
$EndComp
$Comp
L GND #PWR036
U 1 1
P 8675 2675
F 0 "#PWR036" H 8675 2425 50  0001 C CNN
F 1 "GND" H 8675 2525 39  0000 C CNN
F 2 "" H 8675 2675 50  0001 C CNN
F 3 "" H 8675 2675 50  0001 C CNN
	1    8675 2675
	1    0    0    -1  
$EndComp
$Comp
L GND #PWR037
U 1 1
P 9925 2400
F 0 "#PWR037" H 9925 2150 50  0001 C CNN
F 1 "GND" V 9925 2225 39  0000 C CNN
F 2 "" H 9925 2400 50  0001 C CNN
F 3 "" H 9925 2400 50  0001 C CNN
	1    9925 2400
	0    -1   -1   0   
$EndComp
$Comp
L C_Small C14
U 1 1
P 7600 4150
F 0 "C14" H 7625 4225 39  0000 L CNN
F 1 "1uf" H 7600 4100 39  0000 L CNN
F 2 "lib:C_0805" H 7600 4150 50  0001 C CNN
F 3 "" H 7600 4150 50  0001 C CNN
	1    7600 4150
	1    0    0    1   
$EndComp
$Comp
L C_Small C15
U 1 1
P 7875 4150
F 0 "C15" H 7900 4225 39  0000 L CNN
F 1 "1uf" H 7875 4100 39  0000 L CNN
F 2 "lib:C_0805" H 7875 4150 50  0001 C CNN
F 3 "" H 7875 4150 50  0001 C CNN
	1    7875 4150
	1    0    0    1   
$EndComp
$Comp
L C_Small C16
U 1 1
P 8125 4150
F 0 "C16" H 8150 4225 39  0000 L CNN
F 1 "1pf" H 8125 4100 39  0000 L CNN
F 2 "lib:C_0805" H 8125 4150 50  0001 C CNN
F 3 "" H 8125 4150 50  0001 C CNN
	1    8125 4150
	1    0    0    1   
$EndComp
$Comp
L C_Small C17
U 1 1
P 8350 4150
F 0 "C17" H 8375 4225 39  0000 L CNN
F 1 "1pf" H 8350 4100 39  0000 L CNN
F 2 "lib:C_0805" H 8350 4150 50  0001 C CNN
F 3 "" H 8350 4150 50  0001 C CNN
	1    8350 4150
	1    0    0    1   
$EndComp
$Comp
L +3.3V #PWR038
U 1 1
P 8700 4575
F 0 "#PWR038" H 8700 4425 50  0001 C CNN
F 1 "+3.3V" H 8700 4715 39  0000 C CNN
F 2 "" H 8700 4575 50  0001 C CNN
F 3 "" H 8700 4575 50  0001 C CNN
	1    8700 4575
	1    0    0    -1  
$EndComp
$Comp
L +5V #PWR039
U 1 1
P 10175 4275
F 0 "#PWR039" H 10175 4125 50  0001 C CNN
F 1 "+5V" H 10175 4415 39  0000 C CNN
F 2 "" H 10175 4275 50  0001 C CNN
F 3 "" H 10175 4275 50  0001 C CNN
	1    10175 4275
	1    0    0    -1  
$EndComp
$Comp
L GND #PWR040
U 1 1
P 10175 5200
F 0 "#PWR040" H 10175 4950 50  0001 C CNN
F 1 "GND" H 10175 5050 39  0000 C CNN
F 2 "" H 10175 5200 50  0001 C CNN
F 3 "" H 10175 5200 50  0001 C CNN
	1    10175 5200
	1    0    0    -1  
$EndComp
$Comp
L GND #PWR041
U 1 1
P 8125 4325
F 0 "#PWR041" H 8125 4075 50  0001 C CNN
F 1 "GND" H 8125 4175 39  0000 C CNN
F 2 "" H 8125 4325 50  0001 C CNN
F 3 "" H 8125 4325 50  0001 C CNN
	1    8125 4325
	1    0    0    -1  
$EndComp
$Comp
L GND #PWR042
U 1 1
P 7875 4325
F 0 "#PWR042" H 7875 4075 50  0001 C CNN
F 1 "GND" H 7875 4175 39  0000 C CNN
F 2 "" H 7875 4325 50  0001 C CNN
F 3 "" H 7875 4325 50  0001 C CNN
	1    7875 4325
	1    0    0    -1  
$EndComp
$Comp
L GND #PWR043
U 1 1
P 7600 4325
F 0 "#PWR043" H 7600 4075 50  0001 C CNN
F 1 "GND" H 7600 4175 39  0000 C CNN
F 2 "" H 7600 4325 50  0001 C CNN
F 3 "" H 7600 4325 50  0001 C CNN
	1    7600 4325
	1    0    0    -1  
$EndComp
$Comp
L GND #PWR044
U 1 1
P 7300 5600
F 0 "#PWR044" H 7300 5350 50  0001 C CNN
F 1 "GND" V 7300 5425 39  0000 C CNN
F 2 "" H 7300 5600 50  0001 C CNN
F 3 "" H 7300 5600 50  0001 C CNN
	1    7300 5600
	0    1    1    0   
$EndComp
$Comp
L GND #PWR045
U 1 1
P 7300 5800
F 0 "#PWR045" H 7300 5550 50  0001 C CNN
F 1 "GND" V 7300 5625 39  0000 C CNN
F 2 "" H 7300 5800 50  0001 C CNN
F 3 "" H 7300 5800 50  0001 C CNN
	1    7300 5800
	0    1    1    0   
$EndComp
$Comp
L Crystal_Small Y1
U 1 1
P 7775 5700
F 0 "Y1" V 7825 5800 39  0000 C CNN
F 1 "12M" V 7775 5700 39  0000 C CNN
F 2 "lib:Crystal_SMD_5032-4pin_5.0x3.2mm" H 7775 5700 50  0001 C CNN
F 3 "" H 7775 5700 50  0001 C CNN
	1    7775 5700
	0    1    1    0   
$EndComp
$Comp
L C_Small C11
U 1 1
P 7500 5600
F 0 "C11" V 7550 5625 39  0000 L CNN
F 1 "22p" V 7450 5625 39  0000 L CNN
F 2 "lib:C_0805" H 7500 5600 50  0001 C CNN
F 3 "" H 7500 5600 50  0001 C CNN
	1    7500 5600
	0    1    1    0   
$EndComp
$Comp
L C_Small C12
U 1 1
P 7500 5800
F 0 "C12" V 7550 5825 39  0000 L CNN
F 1 "22p" V 7450 5825 39  0000 L CNN
F 2 "lib:C_0805" H 7500 5800 50  0001 C CNN
F 3 "" H 7500 5800 50  0001 C CNN
	1    7500 5800
	0    1    1    0   
$EndComp
$Comp
L GND #PWR046
U 1 1
P 8700 6325
F 0 "#PWR046" H 8700 6075 50  0001 C CNN
F 1 "GND" H 8700 6175 39  0000 C CNN
F 2 "" H 8700 6325 50  0001 C CNN
F 3 "" H 8700 6325 50  0001 C CNN
	1    8700 6325
	1    0    0    -1  
$EndComp
$Comp
L GND #PWR047
U 1 1
P 9750 6275
F 0 "#PWR047" H 9750 6025 50  0001 C CNN
F 1 "GND" H 9750 6125 39  0000 C CNN
F 2 "" H 9750 6275 50  0001 C CNN
F 3 "" H 9750 6275 50  0001 C CNN
	1    9750 6275
	1    0    0    -1  
$EndComp
$Comp
L GND #PWR048
U 1 1
P 10575 5775
F 0 "#PWR048" H 10575 5525 50  0001 C CNN
F 1 "GND" H 10575 5625 39  0000 C CNN
F 2 "" H 10575 5775 50  0001 C CNN
F 3 "" H 10575 5775 50  0001 C CNN
	1    10575 5775
	1    0    0    -1  
$EndComp
$Comp
L R_Small R13
U 1 1
P 9750 5925
F 0 "R13" H 9800 5900 39  0000 L CNN
F 1 "10K" V 9750 5875 39  0000 L CNN
F 2 "lib:R_0805" H 9750 5925 50  0001 C CNN
F 3 "" H 9750 5925 50  0001 C CNN
	1    9750 5925
	1    0    0    -1  
$EndComp
$Comp
L C_Small C20
U 1 1
P 9750 6175
F 0 "C20" H 9775 6250 39  0000 L CNN
F 1 "1uf" H 9750 6125 39  0000 L CNN
F 2 "lib:C_0805" H 9750 6175 50  0001 C CNN
F 3 "" H 9750 6175 50  0001 C CNN
	1    9750 6175
	1    0    0    1   
$EndComp
Text Notes 6950 600  0    79   ~ 0
USB
Text Notes 500  600  0    79   ~ 0
POWER
Text Notes 500  2375 0    79   ~ 0
SOCKET
Text Notes 2375 2375 0    79   ~ 0
MCU
Text Notes 6975 3625 0    79   ~ 0
CAN
Text Notes 3975 5825 0    79   ~ 0
IO
Text Notes 500  5850 0    79   ~ 0
SDcard
$Comp
L GND #PWR049
U 1 1
P 6275 4100
F 0 "#PWR049" H 6275 3850 50  0001 C CNN
F 1 "GND" V 6275 3925 39  0000 C CNN
F 2 "" H 6275 4100 50  0001 C CNN
F 3 "" H 6275 4100 50  0001 C CNN
	1    6275 4100
	0    -1   -1   0   
$EndComp
$Comp
L TEST_2P J4
U 1 1
P 5900 4100
F 0 "J4" H 5900 4160 39  0000 C CNN
F 1 "download" H 6100 4175 39  0001 C CNN
F 2 "lib:wifi2can_download" H 5900 4100 50  0001 C CNN
F 3 "" H 5900 4100 50  0001 C CNN
	1    5900 4100
	1    0    0    -1  
$EndComp
$Comp
L C C2
U 1 1
P 1575 1225
F 0 "C2" H 1600 1150 39  0000 L CNN
F 1 "10UF" H 1600 1325 39  0000 L CNN
F 2 "lib:C_0805" H 1613 1075 50  0001 C CNN
F 3 "" H 1575 1225 50  0001 C CNN
	1    1575 1225
	1    0    0    -1  
$EndComp
$Comp
L GND #PWR050
U 1 1
P 1575 1375
F 0 "#PWR050" H 1575 1125 50  0001 C CNN
F 1 "GND" H 1575 1225 39  0000 C CNN
F 2 "" H 1575 1375 50  0001 C CNN
F 3 "" H 1575 1375 50  0001 C CNN
	1    1575 1375
	1    0    0    -1  
$EndComp
$Comp
L Micro_SD_Card J3
U 1 1
P 2675 6675
F 0 "J3" H 2025 7275 50  0000 C CNN
F 1 "Micro_SD_Card" H 3325 7275 50  0000 R CNN
F 2 "lib:TF(Micro-SD)" H 3825 6975 50  0001 C CNN
F 3 "" H 2675 6675 50  0001 C CNN
	1    2675 6675
	1    0    0    -1  
$EndComp
$Comp
L 7805 Q3
U 1 1
P 3175 1275
F 0 "Q3" H 3325 1079 50  0000 C CNN
F 1 "7805" H 3175 1475 50  0000 C CNN
F 2 "lib:78m05" H 3175 1275 50  0001 C CNN
F 3 "" H 3175 1275 50  0001 C CNN
	1    3175 1275
	1    0    0    -1  
$EndComp
$Comp
L MCP2515-E/ST U1
U 1 1
P 8700 5450
F 0 "U1" H 8300 6225 50  0000 R CNN
F 1 "MCP2515-E/ST" H 9450 6250 50  0000 R TNN
F 2 "lib:SOIC-18W_7.5x11.6mm_Pitch1.27mm" H 8700 4550 50  0001 C CIN
F 3 "" H 8800 4650 50  0001 C CNN
	1    8700 5450
	1    0    0    -1  
$EndComp
$Comp
L D D4
U 1 1
P 5650 6500
F 0 "D4" H 5750 6450 39  0000 C CNN
F 1 "D" H 5650 6400 50  0001 C CNN
F 2 "lib:D_SMB_Handsoldering" H 5650 6500 50  0001 C CNN
F 3 "" H 5650 6500 50  0001 C CNN
	1    5650 6500
	0    -1   -1   0   
$EndComp
Text GLabel 6100 6350 2    47   Input ~ 0
RELAY
Wire Wire Line
	2650 1225 2775 1225
Wire Wire Line
	4700 1225 4825 1225
Wire Wire Line
	4825 1050 4825 1425
Wire Wire Line
	3575 1225 4100 1225
Connection ~ 3625 1225
Connection ~ 4825 1225
Wire Wire Line
	3900 1050 3900 1425
Connection ~ 3900 1225
Wire Wire Line
	1125 5125 1125 5200
Wire Wire Line
	1025 5125 1025 5175
Wire Wire Line
	1025 5175 1125 5175
Connection ~ 1125 5175
Wire Wire Line
	1650 4525 1425 4525
Wire Wire Line
	3850 4500 4025 4500
Wire Wire Line
	5175 4500 6275 4500
Wire Wire Line
	3850 4000 4025 4000
Wire Wire Line
	3375 3750 3375 3850
Wire Wire Line
	3375 3800 4025 3800
Connection ~ 3375 3800
Wire Wire Line
	5175 4400 5525 4400
Wire Wire Line
	6275 4400 5725 4400
Wire Wire Line
	5175 4200 5800 4200
Wire Wire Line
	6275 4200 6000 4200
Wire Wire Line
	5800 4300 5175 4300
Wire Bus Line
	6950 475  6950 7800
Wire Bus Line
	6950 3500 11225 3500
Wire Bus Line
	6950 5700 475  5700
Wire Bus Line
	2350 5700 2350 2250
Wire Bus Line
	475  2250 6950 2250
Wire Wire Line
	1400 850  1800 850 
Wire Wire Line
	2300 1225 2350 1225
Wire Wire Line
	2750 1425 2750 1225
Connection ~ 2750 1225
Wire Wire Line
	9175 2225 9300 2225
Wire Wire Line
	9300 2225 9300 2200
Wire Wire Line
	9300 2200 9600 2200
Wire Wire Line
	9300 2400 9600 2400
Wire Wire Line
	9300 2400 9300 2375
Wire Wire Line
	9300 2375 9175 2375
Connection ~ 9500 2400
Connection ~ 9500 2200
Wire Wire Line
	9800 2200 9925 2200
Wire Wire Line
	9800 2400 9925 2400
Wire Wire Line
	8625 1150 8625 1325
Wire Wire Line
	8625 1225 8725 1225
Wire Wire Line
	8725 1225 8725 1325
Connection ~ 8625 1225
Wire Wire Line
	1250 2800 1075 2800
Wire Wire Line
	10175 5200 10175 5150
Wire Wire Line
	8700 6325 8700 6250
Wire Wire Line
	10175 4350 10175 4275
Wire Wire Line
	9300 4850 9675 4850
Wire Wire Line
	9675 4950 9300 4950
Wire Wire Line
	8700 4575 8700 4650
Wire Wire Line
	9750 6025 9750 6075
Connection ~ 9750 6050
Wire Wire Line
	9300 6050 9750 6050
Wire Wire Line
	7600 5600 7975 5600
Wire Wire Line
	7600 5800 7975 5800
Connection ~ 7775 5800
Connection ~ 7775 5600
Wire Wire Line
	7400 5600 7300 5600
Wire Wire Line
	7400 5800 7300 5800
Wire Wire Line
	7975 5800 7975 5750
Wire Wire Line
	7975 5750 8100 5750
Wire Wire Line
	7975 5600 7975 5650
Wire Wire Line
	7975 5650 8100 5650
Wire Wire Line
	6000 4300 6050 4300
Wire Wire Line
	6275 4300 6250 4300
Wire Wire Line
	9900 5550 9300 5550
Wire Wire Line
	9300 5650 9900 5650
Wire Wire Line
	10300 5550 10100 5550
Wire Wire Line
	10100 5650 10300 5650
Wire Wire Line
	10500 5550 10575 5550
Wire Wire Line
	10575 5550 10575 5775
Wire Wire Line
	10500 5650 10575 5650
Connection ~ 10575 5650
Wire Wire Line
	5150 7300 5250 7300
Wire Wire Line
	5225 7550 5350 7550
Wire Wire Line
	4950 7550 5025 7550
Wire Wire Line
	5925 7700 5650 7700
Wire Wire Line
	10775 4650 10675 4650
Wire Wire Line
	10675 4850 10775 4850
Wire Wire Line
	1250 3100 1075 3100
Wire Wire Line
	1075 3000 1250 3000
Wire Wire Line
	5100 6150 5275 6150
Wire Wire Line
	5575 5925 5850 5925
Wire Wire Line
	5725 5925 5725 6150
Connection ~ 5725 5925
Wire Wire Line
	6300 5925 6150 5925
Wire Wire Line
	5725 6150 5475 6150
Wire Wire Line
	5225 6925 5350 6925
Wire Wire Line
	4950 6925 5025 6925
Wire Wire Line
	6100 7300 6225 7300
Wire Wire Line
	5550 7300 5800 7300
Connection ~ 5650 7300
Wire Wire Line
	5150 5925 5275 5925
Wire Wire Line
	5325 5800 5250 5800
Wire Wire Line
	5250 5800 5250 5925
Connection ~ 5250 5925
Wire Wire Line
	5525 5800 5600 5800
Wire Wire Line
	5600 5800 5600 5925
Connection ~ 5600 5925
Wire Bus Line
	3950 5700 3950 7800
Wire Wire Line
	1075 3300 1250 3300
Wire Wire Line
	1075 3400 1250 3400
Wire Wire Line
	1075 3500 1250 3500
Wire Wire Line
	3475 7275 3575 7275
Wire Wire Line
	3575 7275 3575 7325
Wire Wire Line
	9625 4550 9675 4550
Wire Wire Line
	9325 4550 9425 4550
Wire Wire Line
	7600 4000 7600 4050
Wire Wire Line
	7600 4250 7600 4325
Wire Wire Line
	2800 3900 2800 3975
Wire Wire Line
	2800 4175 2800 4325
Wire Wire Line
	7600 1675 7600 1750
Wire Wire Line
	7600 1950 7600 2100
Wire Wire Line
	7875 4025 7875 4050
Wire Wire Line
	7875 4250 7875 4325
Wire Wire Line
	2100 850  3625 850 
Wire Wire Line
	3625 850  3625 1225
Wire Wire Line
	1000 6675 1775 6675
Wire Wire Line
	1775 6875 1000 6875
Wire Wire Line
	1000 6875 1000 7175
Wire Wire Line
	1000 6325 1000 6675
Wire Wire Line
	8125 4025 8125 4050
Wire Wire Line
	8125 4250 8125 4325
Wire Wire Line
	8350 4025 8350 4050
Wire Wire Line
	8350 4250 8350 4325
Wire Wire Line
	5700 4100 5700 4200
Connection ~ 5700 4200
Wire Wire Line
	6100 4100 6275 4100
Wire Wire Line
	1575 1075 1575 850 
Connection ~ 1575 850 
Wire Wire Line
	1075 3200 1250 3200
Wire Wire Line
	1075 2900 1250 2900
Wire Wire Line
	6100 7075 5650 7075
Wire Wire Line
	5650 6650 5650 6675
Wire Wire Line
	5525 6350 6100 6350
Wire Wire Line
	5150 6350 5225 6350
Wire Wire Line
	5225 6350 5225 6525
Wire Wire Line
	5225 6525 5250 6525
Wire Wire Line
	5450 6525 5525 6525
Wire Wire Line
	5525 6525 5525 6350
Connection ~ 5650 6350
$EndSCHEMATC
